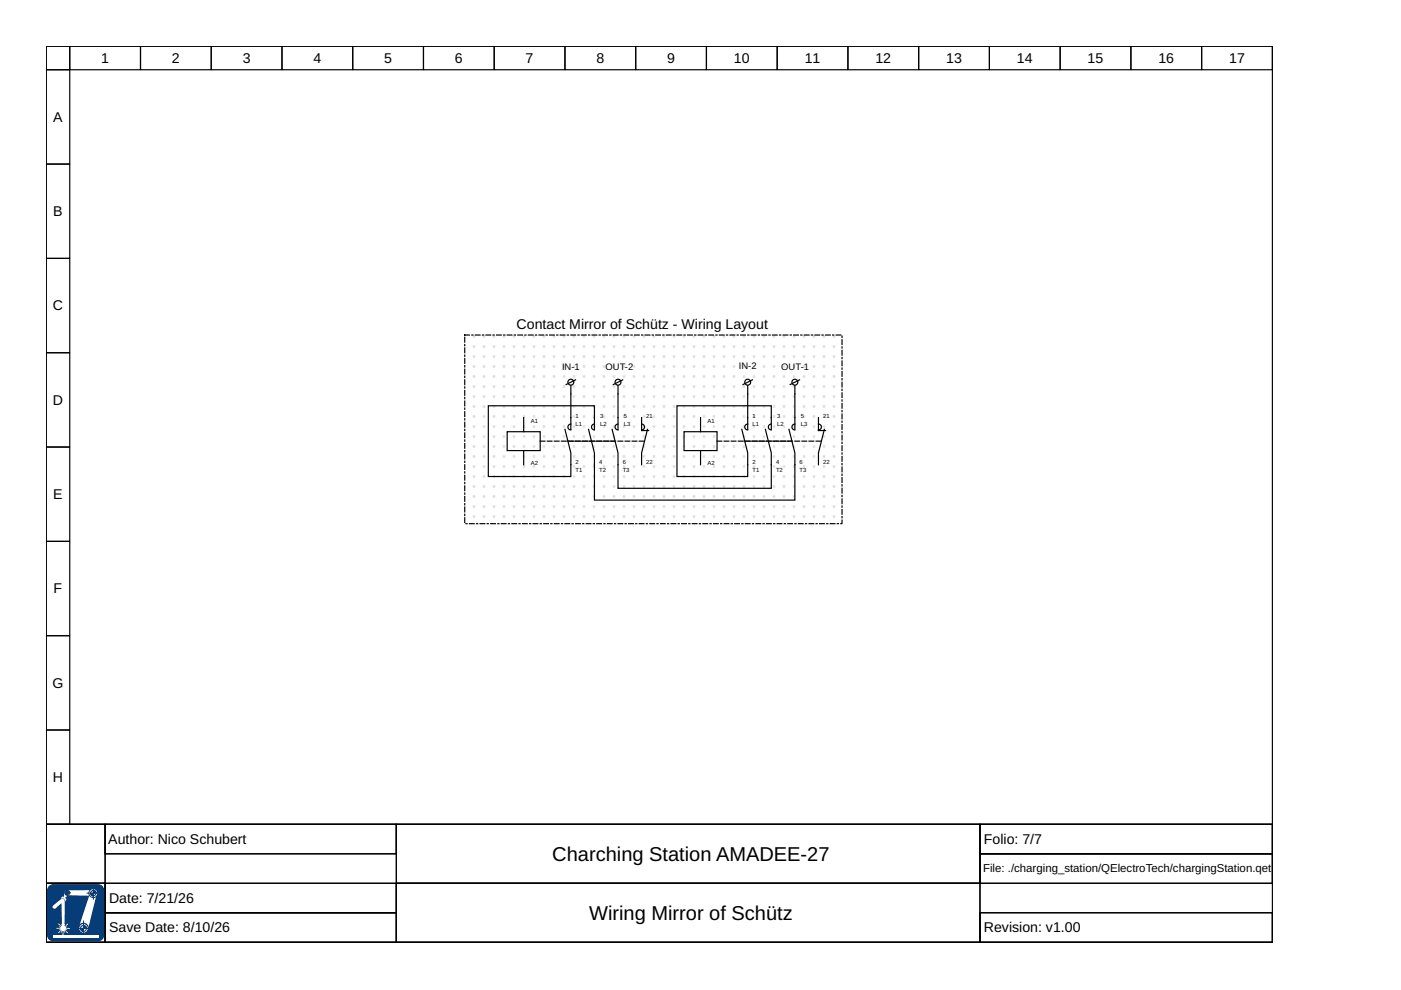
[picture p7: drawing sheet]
<svg xmlns="http://www.w3.org/2000/svg" width="297mm" height="210mm" viewBox="0 0 297 210" stroke-linecap="round" stroke-linejoin="round" font-family="sans-serif">
<g fill="none" stroke="#000" stroke-width=".25">
<path d="M9.8 9.8h260v165h-260zM9.8 9.8h5v5h-5zM9.8 14.8h5v20h-5zM14.8 9.8h15v5h-15zM29.8 9.8h15v5h-15zM44.8 9.8h15v5h-15zM59.8 9.8h15v5h-15zM74.8 9.8h15v5h-15zM89.8 9.8h15v5h-15zM104.8 9.8h15v5h-15zM119.8 9.8h15v5h-15zM134.8 9.8h15v5h-15z"/>
<path d="M149.8 9.8h15v5h-15zM164.8 9.8h15v5h-15zM179.8 9.8h15v5h-15zM194.8 9.8h15v5h-15zM209.8 9.8h15v5h-15zM224.8 9.8h15v5h-15zM239.8 9.8h15v5h-15zM254.8 9.8h15v5h-15zM9.8 34.8h5v20h-5zM9.8 54.8h5v20h-5zM9.8 74.8h5v20h-5zM9.8 94.8h5v20h-5z"/>
<path d="M9.8 114.8h5v20h-5zM9.8 134.8h5v20h-5zM9.8 154.8h5v20h-5zM9.8 174.8h260v25h-260zM9.8 174.8h12.5v12.5h-12.5zM22.3 174.8h61.7v6.2h-61.7zM84 174.8h123.8v12.5h-123.8zM207.8 174.8h62v6.2h-62zM9.8 187.3h12.5v12.5h-12.5zM207.8 181h62v6.3h-62z"/>
</g>
<path d="M10.3 188.1l.6-.5h.4h9.5a1.19 1.19 0 0 1 1.2 1.2v9.5a1.19 1.19 0 0 1-1.2 1.2h-9.5a1.19 1.19 0 0 1-1.2-1.2v-9.5z" fill-rule="evenodd" fill="#063d79"/>
<path d="M10.3 188.1l.6-.5h.4h9.5a1.19 1.19 0 0 1 1.2 1.2v9.5a1.19 1.19 0 0 1-1.2 1.2h-9.5a1.19 1.19 0 0 1-1.2-1.2v-9.5z" fill="none" stroke="#063d79" stroke-width=".21"/>
<path d="M11.2 198.4h9.7v.5h-9.7z" fill="#fff"/>
<g fill="#fff">
<path d="M13.7 189l.5-.2 4.9-.1a.91 .91 0 0 1 1.3 0 .91 .91 0 0 1 0 1.3l-1.7 7a.99 .99 0 0 1-1.3 .8 .99 .99 0 0 1-.6-1.4l2.1-6.5-4.5-.1-.6 .6 .3 .2-.3 .6a.57 .57 0 0 0-.3-.7 .57 .57 0 0 0-.7 .1l.4-.5 .3 .1z" fill-rule="evenodd"/>
<path d="M11.3 192l1.6-1.3 .6-.1a2.03 2.03 0 0 1 .2 1.8v3.6h.1l-.1 .3 .1 .1 .5-.6 .2 .1-.6 .6h.4l-.3 .1v.2h.8v.2l-.8-.1 .3 .3-.4-.1-.1 .1 .6 .6-.1 .1-.5-.6-.1 .1v.3l-.1-.3h-.2l.1 .8h-.3l.1-.8h-.1l-.2 .3 .1-.3-.1-.1-.6 .6-.1-.2 .6-.5h-.4l.3-.2v-.1h-.8v-.2l.8 .1-.3-.3 .3 .1 .1-.2-.6-.5 .2-.1 .5 .6 .1-.1-.1-.3 .1 .1v-4.6l-1.3 1.1-.6-.1-.1-.2z" fill-rule="evenodd"/>
</g>
<g fill="none" stroke="#063d79" stroke-width=".21">
<path d="M18.4 189.4h2.3M19.8 188.4v2.4"/>
<circle cx="19.8" cy="189.4" r=".95"/>
<circle cx="19.8" cy="189.4" r=".57"/>
</g>
<path d="M19.2 189.4h.6v.6a.61 .61 0 0 1-.6-.6z" fill-rule="evenodd" fill="#063d79"/>
<path d="M19.2 189.4h.6v.6a.61 .61 0 0 1-.6-.6z" fill="none" stroke="#063d79" stroke-width=".21"/>
<path d="M19.8 188.8a.61 .61 0 0 1 .6 .6h-.6z" fill-rule="evenodd" fill="#063d79"/>
<g fill="none" stroke="#063d79" stroke-width=".21">
<path d="M13.7 189.3h1.3M14.3 188.8v1.3M19.8 188.8a.61 .61 0 0 1 .6 .6h-.6z"/>
<circle cx="14.3" cy="189.3" r=".52"/>
<circle cx="14.3" cy="189.3" r=".31"/>
</g>
<path d="M14 189.3h.3v.3z" fill-rule="evenodd" fill="#063d79"/>
<path d="M14 189.3h.3v.3z" fill="none" stroke="#063d79" stroke-width=".21"/>
<path d="M14.3 189l.3 .3h-.3z" fill-rule="evenodd" fill="#063d79"/>
<g fill="none" stroke="#063d79" stroke-width=".21">
<path d="M14.3 189l.3 .3h-.3z"/>
<circle cx="17.7" cy="196.8" r=".63"/>
</g>
<circle cx="17.7" cy="196.8" r="1.06" fill="none" stroke="#063d79" stroke-width=".27"/>
<path d="M17.1 196.8h.6v.7a.62 .62 0 0 1-.6-.7z" fill-rule="evenodd" fill="#063d79"/>
<path d="M17.1 196.8h.6v.7a.62 .62 0 0 1-.6-.7z" fill="none" stroke="#063d79" stroke-width=".21"/>
<path d="M17.7 196.2a.62 .62 0 0 1 .6 .6h-.6z" fill-rule="evenodd" fill="#063d79"/>
<path d="M16.8 196.8h2.3M17.7 196.2a.62 .62 0 0 1 .6 .6h-.6zM17.7 195.2v2.6" fill="none" stroke="#063d79" stroke-width=".21"/>
<path d="M9.8 187.3h12.5v12.5h-12.5zM22.3 187.3h61.7v6.2h-61.7zM22.3 193.5h61.7v6.3h-61.7zM84 187.3h123.8v12.5h-123.8zM207.8 193.5h62v6.3h-62z" fill="none" stroke="#000" stroke-width=".25"/>
<path d="M114.5 93.5h22.5M152 93.5h22.5" fill="none" stroke="#000" stroke-width=".25" stroke-dasharray="1 .5"/>
<path d="M98.5 71h80v40h-80z" fill="#ddd" stroke="#000" stroke-width=".25" stroke-dasharray="1 .5 .2 .5"/>
<g fill="none" stroke="#000" stroke-width=".25">
<path d="M107.5 91.5h7v4h-7zM111 88.5v3M111 95.5v3M119.8 91l1.2 5v5h-17.5v-15h22.5v5M121 89.9a.62 .62 0 0 0-.6 .6 .62 .62 0 0 0 .6 .7M121 81.8v9.2M122 80.5l-2 1M124.8 91l1.2 5v10h42.5v-10l-1.2-5M126 89.9a.62 .62 0 0 0-.6 .6 .62 .62 0 0 0 .6 .7M129.8 91l1.2 5v7.5h32.5v-7.5l-1.2-5M131 89.9a.62 .62 0 0 0-.6 .6 .62 .62 0 0 0 .6 .7M131 81.8v9.2"/>
<path d="M132 80.5l-2 1M136 89.9a.62 .62 0 0 1 .7 .6 .62 .62 0 0 1-.7 .7M136 88.5v2.8h1.5M137.3 91l-1.3 5v2.5M145 91.5h7v4h-7zM148.5 88.5v3M148.5 95.5v3M157.3 91l1.2 5v5h-15v-15h20v5M158.5 89.9a.62 .62 0 0 0-.6 .6 .62 .62 0 0 0 .6 .7M158.5 81.8v9.2M159.5 80.5l-2 1M163.5 89.9a.62 .62 0 0 0-.6 .6 .62 .62 0 0 0 .6 .7"/>
<path d="M168.5 89.9a.62 .62 0 0 0-.6 .6 .62 .62 0 0 0 .6 .7M168.5 81.8v9.2M169.5 80.5l-2 1M173.5 89.9a.62 .62 0 0 1 .7 .6 .62 .62 0 0 1-.7 .7M173.5 88.5v2.8h1.5M174.8 91l-1.3 5v2.5"/>
<circle cx="121" cy="81" r=".62"/>
<circle cx="131" cy="81" r=".62"/>
<circle cx="158.5" cy="81" r=".62"/>
<circle cx="168.5" cy="81" r=".62"/>
</g>
<path d="M120.3 93.5h10M157.8 93.5h10" fill="none" stroke="#000" stroke-width=".21" stroke-dasharray=".5 .2"/>
<g font-size="4.2">
<text x="117.1" y="182.5">Charching Station AMADEE-27</text>
<text x="124.9" y="195">Wiring Mirror of Schütz</text>
</g>
<g font-size="3">
<text x="21.5" y="13.3">1</text>
<text x="36.5" y="13.3">2</text>
<text x="51.5" y="13.3">3</text>
<text x="66.4" y="13.3">4</text>
<text x="81.4" y="13.3">5</text>
<text x="96.4" y="13.3">6</text>
<text x="111.4" y="13.3">7</text>
<text x="126.4" y="13.3">8</text>
<text x="141.4" y="13.3">9</text>
<text x="155.6" y="13.3">10</text>
<text x="170.6" y="13.3">11</text>
<text x="185.6" y="13.3">12</text>
<text x="200.6" y="13.3">13</text>
<text x="215.6" y="13.3">14</text>
<text x="230.6" y="13.3">15</text>
<text x="245.6" y="13.3">16</text>
<text x="260.6" y="13.3">17</text>
<text x="11.3" y="25.8">A</text>
<text x="11.3" y="45.8">B</text>
<text x="11.2" y="65.8">C</text>
<text x="109.5" y="69.8">Contact Mirror of Schütz - Wiring Layout</text>
<text x="11.2" y="85.8">D</text>
<text x="11.3" y="105.8">E</text>
<text x="11.4" y="125.8">F</text>
<text x="11.1" y="145.8">G</text>
<text x="11.2" y="165.8">H</text>
<text x="23" y="178.9">Author: Nico Schubert</text>
<text x="208.6" y="178.9">Folio: 7/7</text>
<text x="23.1" y="191.4">Date: 7/21/26</text>
<text x="23.1" y="197.7">Save Date: 8/10/26</text>
<text x="208.6" y="197.7">Revision: v1.00</text>
</g>
<text font-size="2.4" x="208.4" y="185">File: ./charging_station/QElectroTech/chargingStation.qet</text>
<g font-size="2">
<text x="119.2" y="78.4">IN-1</text>
<text x="128.4" y="78.4">OUT-2</text>
<text x="156.7" y="78.2">IN-2</text>
<text x="165.7" y="78.4">OUT-1</text>
</g>
<g font-size="1.2">
<text x="112.5" y="89.6">A1</text>
<text x="122" y="88.5">1</text>
<text x="127.3" y="88.5">3</text>
<text x="132.3" y="88.5">5</text>
<text x="137" y="88.5">21</text>
<text x="150" y="89.6">A1</text>
<text x="159.5" y="88.5">1</text>
<text x="164.8" y="88.5">3</text>
<text x="169.8" y="88.5">5</text>
<text x="174.5" y="88.5">21</text>
<text x="122" y="90.3">L1</text>
<text x="127.3" y="90.3">L2</text>
<text x="132.3" y="90.3">L3</text>
<text x="159.5" y="90.3">L1</text>
<text x="164.8" y="90.3">L2</text>
<text x="169.8" y="90.3">L3</text>
<text x="112.5" y="98.6">A2</text>
<text x="122" y="98.3">2</text>
<text x="122" y="100">T1</text>
<text x="127" y="98.3">4</text>
<text x="127" y="100">T2</text>
<text x="132" y="98.3">6</text>
<text x="132" y="100">T3</text>
<text x="137" y="98.3">22</text>
<text x="150" y="98.6">A2</text>
<text x="159.5" y="98.3">2</text>
<text x="159.5" y="100">T1</text>
<text x="164.5" y="98.3">4</text>
<text x="164.5" y="100">T2</text>
<text x="169.5" y="98.3">6</text>
<text x="169.5" y="100">T3</text>
<text x="174.5" y="98.3">22</text>
</g>
</svg>
